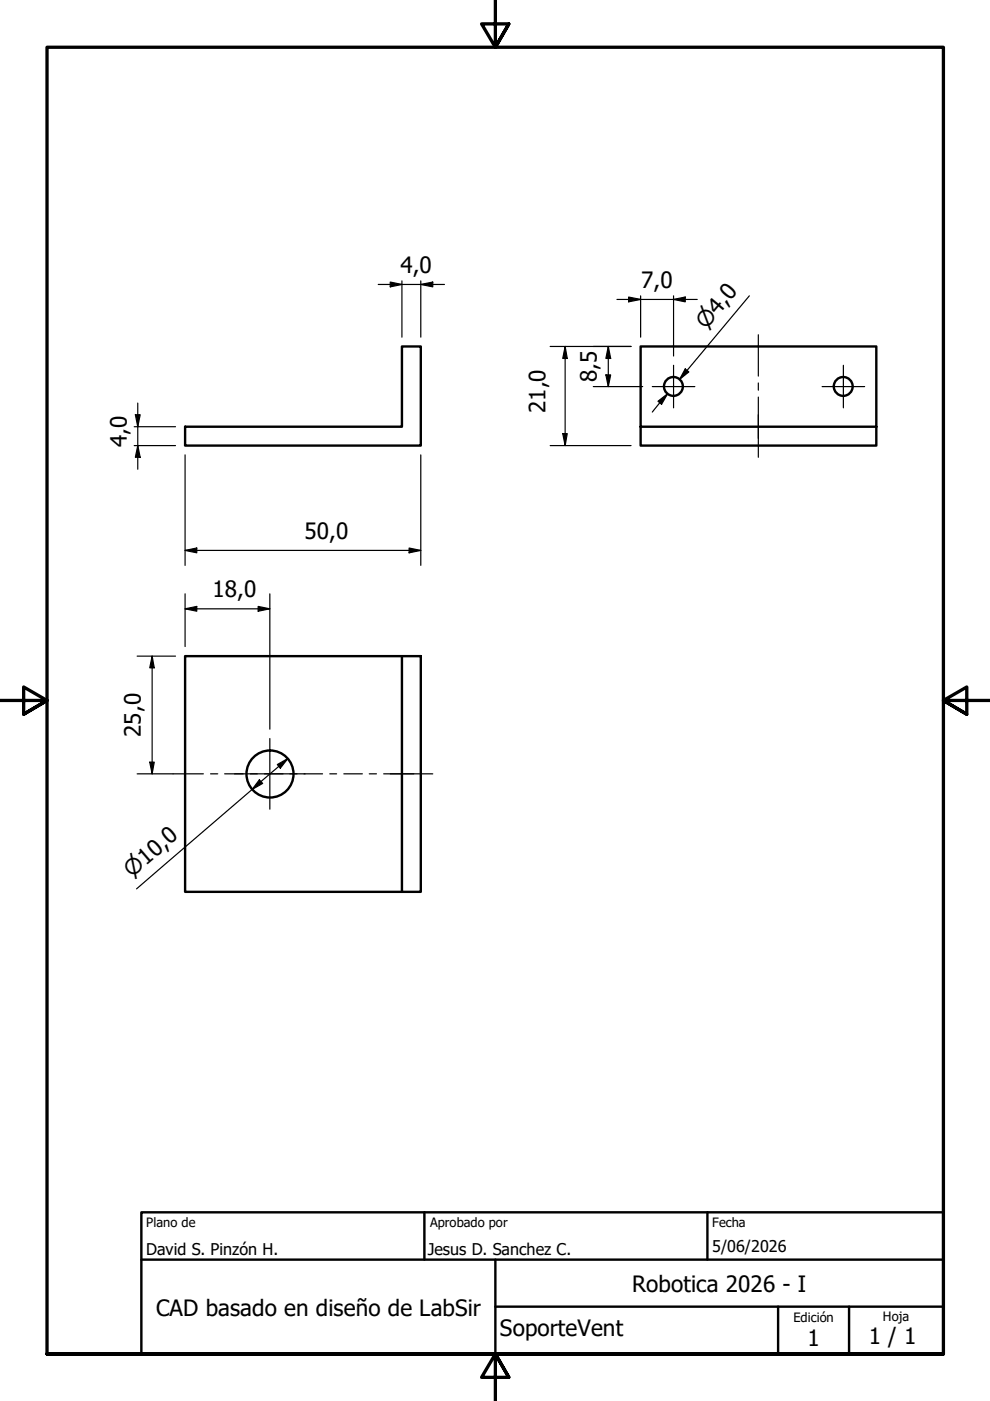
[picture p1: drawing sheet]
<svg xmlns="http://www.w3.org/2000/svg" width="210mm" height="297mm" viewBox="0 0 210 297" stroke-linecap="round" stroke-linejoin="round" font-family="sans-serif">
<!-- layer: Visible (ISO) -->
<g fill="none" stroke="#000" stroke-width=".51">
<path d="M39.2 90.5h46v-17h4v21h-50zM135.8 90.5v4h50v-4h-50v-17h50v17M85.2 139.1h4v50h-4zM85.2 139.1h-46v50h46"/>
<circle cx="142.8" cy="81.9" r="2"/>
<circle cx="178.8" cy="81.9" r="2"/>
<circle cx="57.2" cy="164.1" r="5"/>
</g>
<!-- layer: Borde (ISO) -->
<path d="M105 0v10l-2.9-4.9h5.8l-2.9 4.9 2.9-4.9M0 148.5h10l-5-2.8v5.7l5-2.9-5 2.9M210 148.5h-10l5-2.8v5.7l-5-2.9 5 2.9M10 287.1v-277.1h190v277.1h-190h190M107.9 292l-2.9-4.9 2.9 4.9h-5.8l2.9-4.9v9.9" fill="none" stroke="#000" stroke-width=".7"/>
<path d="M30 257h170v30.1h-170zM90 257v10.1M150 257v10.1M30 267.1h170M105 277h95M105 267.1v20M165 277v10.1M180 277v10.1" fill="none" stroke="#000" stroke-width=".51"/>
<!-- layer: Marca de centro (ISO) -->
<path d="M142.8 77.5v9M178.8 77.5v9M138.3 82h9M174.3 82h9M57.2 156.6v15M49.7 164.1h15" fill="none" stroke="#000" stroke-width=".25"/>
<!-- layer: Cota (ISO) -->
<g fill="none" stroke="#000" stroke-width=".25">
<path d="M82.7 59.8l2.5 .5-2.5 .5zM85.2 59.5v12M89.2 59.5v12M80.2 60.3h14M89.2 60.3l2.6-.5v1zM116.6 73.5h17.2M119.8 73.5l.5 2.5h-1zM119.8 73.5v21M128.5 79.5h1l-.5 2.5zM129 73.5l.5 2.5h-1zM129 73.5v8.5M130.8 63.5h17"/>
<path d="M133.3 63l2.5 .5-2.5 .5zM135.8 62.7v8.8M142.8 63.5l2.5-.5v1zM142.8 62.7v12.8M145.3 78.2l.7 .7-1.9 1.5zM158.9 62.7l-14.8 17.7 1.6-1.9M28.4 94.5h8.8M28.4 90.5h8.8M28.7 87.9h1l-.5 2.6zM29.2 94.5l.5 2.5h-1zM29.2 85.5v14M39.2 96.4v23.5"/>
<path d="M89.2 96.4v23.5M116.6 94.5h17.2M119.3 91.9h1l-.5 2.6zM125.8 82h10.5M139.5 85.1l2-1.6-1.2 2.2zM141.5 83.5l-3.2 3.9M39.2 116.7l2.5-.5v1zM39.2 116.7h50M86.7 116.2l2.5 .5-2.5 .5zM29.1 139.1h8.1M32.3 139.1l.4 2.5h-1zM32.3 139.1v25"/>
<path d="M39.2 129.1l2.5-.5v1zM39.2 125.9v11.2M39.2 129.1h18M54.7 128.6l2.5 .5-2.5 .5zM57.2 125.9v28.7M29.1 164.1h7.6M31.7 161.6h1l-.4 2.5zM55 165.3l.7 .8-2.2 1.3zM58.8 162.1l2.2-1.3-1.6 2.1zM61 160.8l-32 27.7"/>
</g>
<g fill="#000">
<path d="M89.2 60.3l2.6-.5v1zM82.7 59.8l2.5 .5-2.5 .5zM119.8 73.5l.5 2.5h-1zM128.5 79.5h1l-.5 2.5zM129 73.5l.5 2.5h-1zM133.3 63l2.5 .5-2.5 .5zM145.3 78.2l.7 .7-1.9 1.5zM142.8 63.5l2.5-.5v1zM28.7 87.9h1l-.5 2.6zM29.2 94.5l.5 2.5h-1zM119.3 91.9h1l-.5 2.6zM139.5 85.1l2-1.6-1.2 2.2z"/>
<path d="M39.2 116.7l2.5-.5v1zM86.7 116.2l2.5 .5-2.5 .5zM39.2 129.1l2.5-.5v1zM54.7 128.6l2.5 .5-2.5 .5zM32.3 139.1l.4 2.5h-1zM31.7 161.6h1l-.4 2.5zM55 165.3l.7 .8-2.2 1.3zM58.8 162.1l2.2-1.3-1.6 2.1z"/>
</g>
<!-- layer: Eje (ISO) -->
<g fill="none" stroke="#000" stroke-width=".25">
<path d="M160.8 71v8.7M160.8 87.9v9.1M160.8 81.2v1.5M160.8 84.2v8.7M36.7 164.1h6.4M44.6 164.1h1.6M47.6 164.1h4M53.1 164.1h1.4M56.1 164.1h3.9M61.5 164.1h1.5M64.5 164.1h3.9M69.9 164.1h1.5"/>
<path d="M72.9 164.1h3.9M78.3 164.1h1.5M81.3 164.1h6.5M82.7 164.1h9.1"/>
</g>
<g font-size="4.8">
<text x="84.9" y="57.9">4,0</text>
<text x="136" y="61.1">7,0</text>
<text x="126.6" y="81.1" transform="rotate(-90 126.6 81.1)">8,5</text>
<text x="115.6" y="87.6" transform="rotate(-90 115.6 87.6)">21,0</text>
<text x="26.9" y="94.8" transform="rotate(-90 26.9 94.8)">4,0</text>
<text x="64.6" y="114.3">50,0</text>
<text x="45.1" y="126.7">18,0</text>
<text x="29.8" y="156.3" transform="rotate(-90 29.8 156.3)">25,0</text>
<text x="134" y="273.9">Robotica 2026 - I</text>
<text x="33.1" y="278.9">CAD basado en diseño de LabSir</text>
<text x="106" y="283.3">SoporteVent</text>
<text x="171.2" y="285.3">1</text>
<text x="184.2" y="285">1 / 1</text>
</g>
<g font-size="4.6">
<text x="149.7" y="69.9" transform="rotate(-50 149.7 69.9)">⌀4,0</text>
<text x="27.9" y="186.1" transform="rotate(-41 27.9 186.1)">⌀10,0</text>
</g>
<g font-size="3.4">
<text x="31" y="266">David S. Pinzón H.</text>
<text x="90.7" y="266">Jesus D. Sanchez C.</text>
<text x="151" y="265.5">5/06/2026</text>
</g>
<g font-size="2.7">
<text x="31" y="260.1">Plano de</text>
<text x="91.2" y="260.1">Aprobado por</text>
<text x="151" y="260.1">Fecha</text>
<text x="168.2" y="280.3">Edición</text>
<text x="187.2" y="280">Hoja</text>
</g>
</svg>
